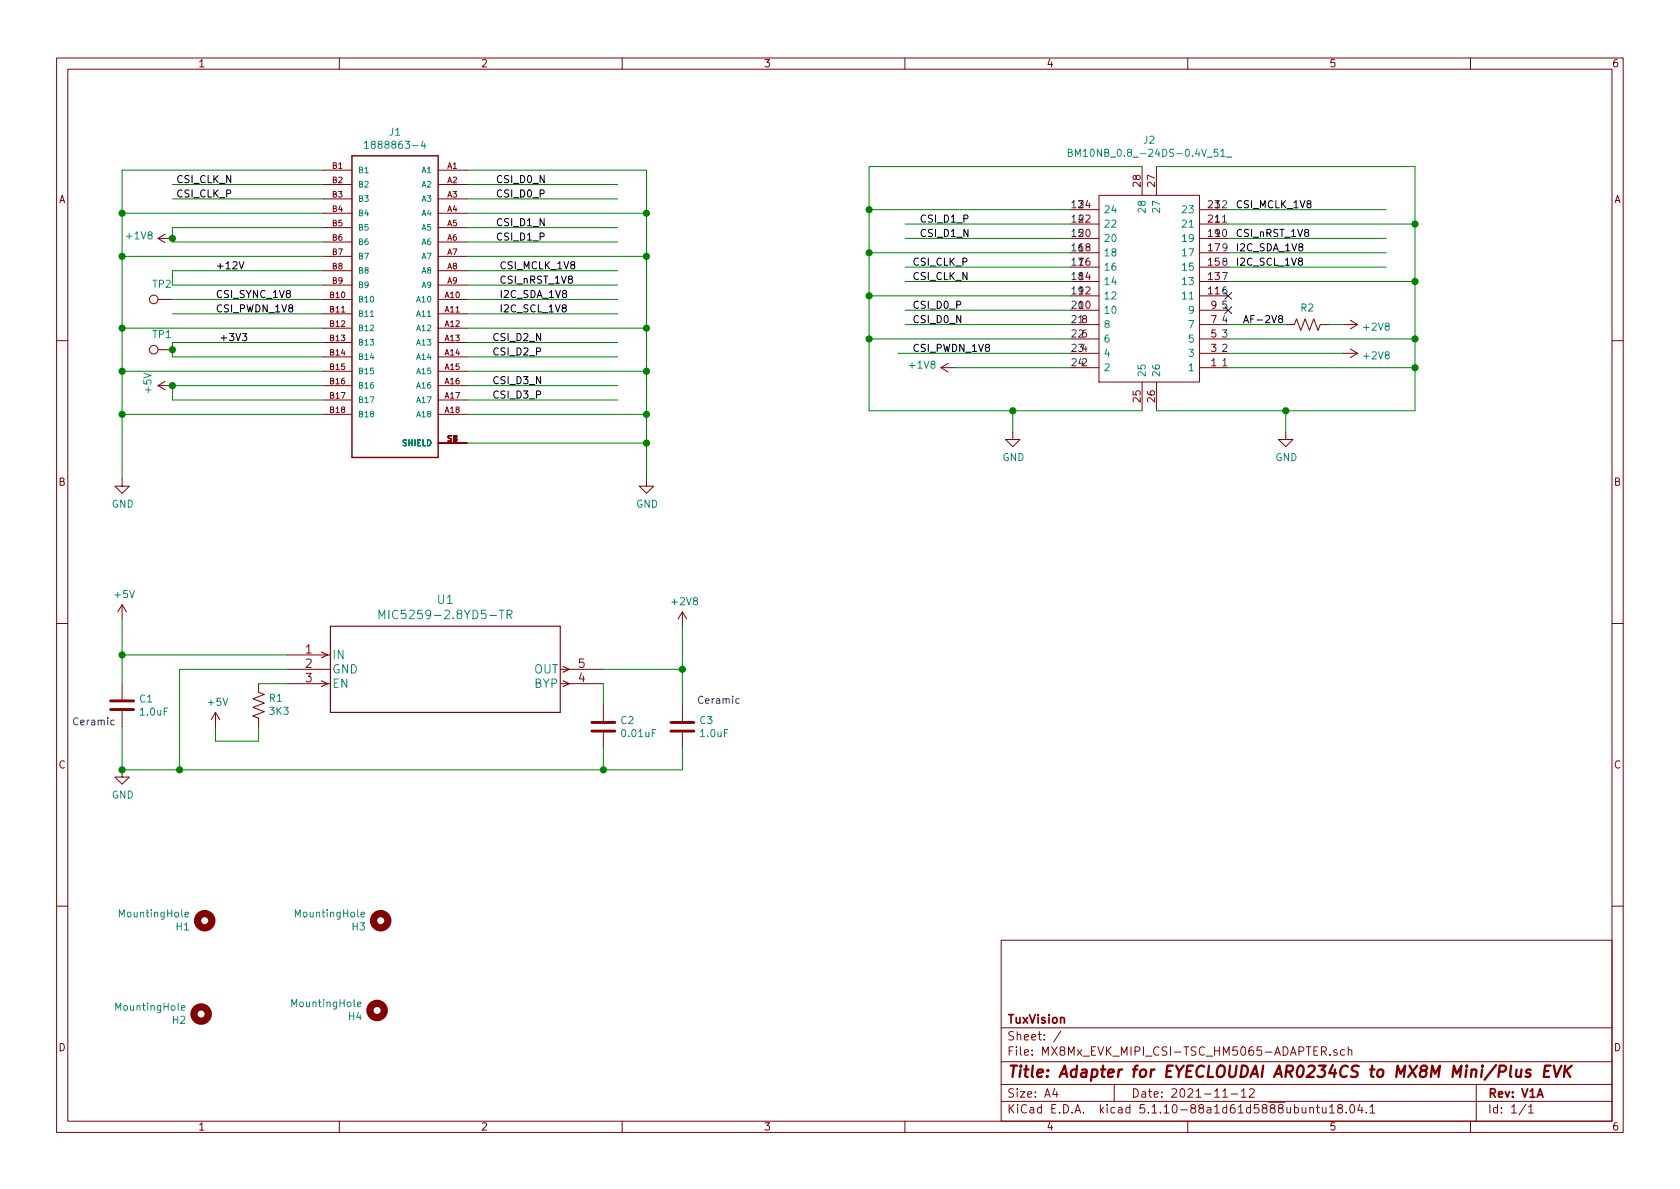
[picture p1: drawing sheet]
EESchema Schematic File Version 4
EELAYER 30 0
EELAYER END
$Descr A4 11693 8268
encoding utf-8
Sheet 1 1
Title "Adapter for EYECLOUDAI AR0234CS to MX8M Mini/Plus EVK"
Date "2021-11-12"
Rev "V1A"
Comp "TuxVision"
Comment1 ""
Comment2 ""
Comment3 ""
Comment4 ""
$EndDescr
Wire Wire Line
	2250 1275 1200 1275
Wire Wire Line
	2250 1375 1200 1375
Wire Wire Line
	2250 1675 1200 1675
Wire Wire Line
	2250 2075 1200 2075
Wire Wire Line
	2250 2175 1200 2175
Wire Wire Line
	2250 2675 1200 2675
$Comp
L power:GND #PWR0101
U 1 1
P 850 3325
F 0 "#PWR0101" H 850 3075 50  0001 C CNN
F 1 "GND" H 855 3152 50  0000 C CNN
F 2 "" H 850 3325 50  0001 C CNN
F 3 "" H 850 3325 50  0001 C CNN
	1    850  3325
	1    0    0    -1  
$EndComp
Text Label 1225 1275 0    50   ~ 0
CSI_CLK_N
Text Label 1225 1375 0    50   ~ 0
CSI_CLK_P
Text Label 1500 2175 0    50   ~ 0
CSI_PWDN_1V8
$Comp
L Mechanical:MountingHole H1
U 1 1
P 1425 6400
F 0 "H1" H 1525 6446 50  0000 L CNN
F 1 "MountingHole" H 1525 6355 50  0000 L CNN
F 2 "MountingHole:MountingHole_2.2mm_M2_Pad" H 1425 6400 50  0001 C CNN
F 3 "~" H 1425 6400 50  0001 C CNN
	1    1425 6400
	-1   0    0    1   
$EndComp
$Comp
L Mechanical:MountingHole H2
U 1 1
P 1400 7050
F 0 "H2" H 1500 7096 50  0000 L CNN
F 1 "MountingHole" H 1500 7005 50  0000 L CNN
F 2 "MountingHole:MountingHole_2.2mm_M2_Pad" H 1400 7050 50  0001 C CNN
F 3 "~" H 1400 7050 50  0001 C CNN
	1    1400 7050
	-1   0    0    1   
$EndComp
$Comp
L Mechanical:MountingHole H3
U 1 1
P 2650 6400
F 0 "H3" H 2750 6446 50  0000 L CNN
F 1 "MountingHole" H 2750 6355 50  0000 L CNN
F 2 "MountingHole:MountingHole_2.2mm_M2_Pad" H 2650 6400 50  0001 C CNN
F 3 "~" H 2650 6400 50  0001 C CNN
	1    2650 6400
	-1   0    0    1   
$EndComp
$Comp
L Mechanical:MountingHole H4
U 1 1
P 2625 7025
F 0 "H4" H 2725 7071 50  0000 L CNN
F 1 "MountingHole" H 2725 6980 50  0000 L CNN
F 2 "MountingHole:MountingHole_2.2mm_M2_Pad" H 2625 7025 50  0001 C CNN
F 3 "~" H 2625 7025 50  0001 C CNN
	1    2625 7025
	-1   0    0    1   
$EndComp
Wire Wire Line
	4300 1275 3250 1275
Wire Wire Line
	4300 1575 3250 1575
Wire Wire Line
	4300 1675 3250 1675
Wire Wire Line
	4300 1875 3250 1875
Wire Wire Line
	4300 1975 3250 1975
Wire Wire Line
	4300 2075 3250 2075
Wire Wire Line
	4300 2175 3250 2175
Wire Wire Line
	4300 2375 3250 2375
Wire Wire Line
	4300 2475 3250 2475
Wire Wire Line
	4300 2675 3250 2675
Wire Wire Line
	4300 2775 3250 2775
Wire Wire Line
	2250 2775 1200 2775
$Comp
L power:+5V #PWR0108
U 1 1
P 1200 2675
F 0 "#PWR0108" H 1200 2525 50  0001 C CNN
F 1 "+5V" H 1215 2848 50  0000 C CNN
F 2 "" H 1200 2675 50  0001 C CNN
F 3 "" H 1200 2675 50  0001 C CNN
	1    1200 2675
	0    -1   -1   0   
$EndComp
Wire Wire Line
	1200 2675 1200 2775
Wire Wire Line
	2250 1575 1200 1575
Wire Wire Line
	1200 1675 1200 1650
Connection ~ 1200 2675
Wire Wire Line
	850  1175 2250 1175
Wire Wire Line
	850  1775 2250 1775
Connection ~ 850  1775
Wire Wire Line
	850  2575 2250 2575
Connection ~ 850  2575
Wire Wire Line
	850  2575 850  2875
Connection ~ 850  2875
Wire Wire Line
	850  2875 850  3325
Wire Wire Line
	3250 1175 4500 1175
Wire Wire Line
	4500 1175 4500 1475
Wire Wire Line
	3250 1475 4500 1475
Connection ~ 4500 1475
Wire Wire Line
	4500 1475 4500 1775
Wire Wire Line
	3250 1775 4500 1775
Wire Wire Line
	3250 2275 4500 2275
Wire Wire Line
	4500 2275 4500 2575
Wire Wire Line
	3250 2575 4500 2575
Connection ~ 4500 2575
Wire Wire Line
	4500 2575 4500 2875
Wire Wire Line
	3250 2875 4500 2875
Connection ~ 4500 2875
Text Label 3450 1275 0    50   ~ 0
CSI_D0_N
Text Label 3450 1575 0    50   ~ 0
CSI_D1_N
Text Label 3450 1675 0    50   ~ 0
CSI_D1_P
Text Label 3425 2375 0    50   ~ 0
CSI_D2_N
Text Label 3425 2475 0    50   ~ 0
CSI_D2_P
Text Label 3425 2675 0    50   ~ 0
CSI_D3_N
Text Label 3425 2775 0    50   ~ 0
CSI_D3_P
Text Label 3475 1875 0    50   ~ 0
CSI_MCLK_1V8
Text Label 3475 1975 0    50   ~ 0
CSI_nRST_1V8
Text Label 3475 2075 0    50   ~ 0
I2C_SDA_1V8
Text Label 3475 2175 0    50   ~ 0
I2C_SCL_1V8
$Comp
L 1888863-4:1888863-4 J1
U 1 1
P 2750 2175
F 0 "J1" H 2750 3442 50  0000 C CNN
F 1 "1888863-4" H 2750 3351 50  0000 C CNN
F 2 "footprints:TE_1888863-4" H 2750 2175 50  0001 L BNN
F 3 "1888863-4" H 2750 2175 50  0001 L BNN
F 4 "Compliant" H 2750 2175 50  0001 L BNN "Field4"
	1    2750 2175
	-1   0    0    -1  
$EndComp
Wire Wire Line
	3250 3075 4500 3075
Wire Wire Line
	4500 2875 4500 3075
Text Label 3450 1375 0    50   ~ 0
CSI_D0_P
Wire Wire Line
	4300 1375 3250 1375
$Comp
L Connector:TestPoint TP2
U 1 1
P 1200 2075
F 0 "TP2" V 1303 2147 50  0000 C CNN
F 1 "TestPoint" V 1304 2147 50  0001 C CNN
F 2 "TestPoint:TestPoint_Pad_D1.0mm" H 1400 2075 50  0001 C CNN
F 3 "~" H 1400 2075 50  0001 C CNN
	1    1200 2075
	0    -1   -1   0   
$EndComp
Connection ~ 4500 3075
Wire Wire Line
	4500 3075 4500 3325
$Comp
L power:GND #PWR0111
U 1 1
P 4500 3325
F 0 "#PWR0111" H 4500 3075 50  0001 C CNN
F 1 "GND" H 4505 3152 50  0000 C CNN
F 2 "" H 4500 3325 50  0001 C CNN
F 3 "" H 4500 3325 50  0001 C CNN
	1    4500 3325
	1    0    0    -1  
$EndComp
Wire Wire Line
	850  2875 2250 2875
Wire Wire Line
	850  2275 850  2575
Wire Wire Line
	850  1775 850  2275
Connection ~ 850  2275
Wire Wire Line
	850  2275 2250 2275
Wire Wire Line
	850  1475 850  1775
Wire Wire Line
	850  1175 850  1475
Connection ~ 850  1475
Wire Wire Line
	850  1475 2250 1475
Wire Wire Line
	2250 1875 1200 1875
Wire Wire Line
	1200 1875 1200 1975
Wire Wire Line
	1200 1975 2250 1975
Text Label 1500 2075 0    50   ~ 0
CSI_SYNC_1V8
Wire Wire Line
	2250 2375 1200 2375
Wire Wire Line
	1200 2475 2250 2475
Text Label 1525 2375 0    50   ~ 0
+3V3
Text Label 1500 1875 0    50   ~ 0
+12V
Connection ~ 4500 2275
Connection ~ 4500 1775
Wire Wire Line
	4500 1775 4500 2275
$Comp
L BM10NB_0.8_-24DS-0.4V_51_:BM10NB_0.8_-24DS-0.4V_51_ J2
U 1 1
P 7950 2850
F 0 "J2" V 9831 2800 50  0000 C CNN
F 1 "BM10NB_0.8_-24DS-0.4V_51_" V 9740 2800 50  0000 C CNN
F 2 "footprints:BM10NB0824DS04V51" H 9500 3150 50  0001 L CNN
F 3 "https://datasheet.datasheetarchive.com/originals/distributors/Datasheets-DGA17/1060418.pdf" H 9500 3050 50  0001 L CNN
F 4 "Board to Board & Mezzanine Connectors 0.4MM FPC TO BOARD 24P RECP 0.8 HGHT" H 9500 2950 50  0001 L CNN "Description"
F 5 "0" H 9500 2850 50  0001 L CNN "Height"
F 6 "Hirose" H 9500 2750 50  0001 L CNN "Manufacturer_Name"
F 7 "BM10NB(0.8)-24DS-0.4V(51)" H 9500 2650 50  0001 L CNN "Manufacturer_Part_Number"
F 8 "798-BM10NB0824DS4V51" H 9500 2550 50  0001 L CNN "Mouser Part Number"
F 9 "https://www.mouser.com/Search/Refine.aspx?Keyword=798-BM10NB0824DS4V51" H 9500 2450 50  0001 L CNN "Mouser Price/Stock"
F 10 "BM10NB(0.8)-24DS-0.4V(51)" H 9500 2350 50  0001 L CNN "Arrow Part Number"
F 11 "https://www.arrow.com/en/products/bm10nb-0.8-24ds-0.4v-51/hirose-electric" H 9500 2250 50  0001 L CNN "Arrow Price/Stock"
	1    7950 2850
	0    -1   -1   0   
$EndComp
Text Label 6350 2450 0    50   ~ 0
CSI_PWDN_1V8
Text Label 6350 2150 0    50   ~ 0
CSI_D0_P
Text Label 6400 1550 0    50   ~ 0
CSI_D1_P
Text Label 8600 1450 0    50   ~ 0
CSI_MCLK_1V8
Text Label 8600 1650 0    50   ~ 0
CSI_nRST_1V8
Text Label 8600 1750 0    50   ~ 0
I2C_SDA_1V8
Text Label 8600 1850 0    50   ~ 0
I2C_SCL_1V8
$Comp
L power:+2V8 #PWR0102
U 1 1
P 9350 2450
F 0 "#PWR0102" H 9350 2300 50  0001 C CNN
F 1 "+2V8" V 9365 2578 50  0000 L CNN
F 2 "" H 9350 2450 50  0001 C CNN
F 3 "" H 9350 2450 50  0001 C CNN
	1    9350 2450
	0    1    1    0   
$EndComp
$Comp
L power:+1V8 #PWR0103
U 1 1
P 6650 2550
F 0 "#PWR0103" H 6650 2400 50  0001 C CNN
F 1 "+1V8" V 6665 2678 50  0000 L CNN
F 2 "" H 6650 2550 50  0001 C CNN
F 3 "" H 6650 2550 50  0001 C CNN
	1    6650 2550
	0    -1   -1   0   
$EndComp
Wire Wire Line
	6650 2550 7450 2550
$Comp
L power:+1V8 #PWR0104
U 1 1
P 1200 1650
F 0 "#PWR0104" H 1200 1500 50  0001 C CNN
F 1 "+1V8" V 1215 1778 50  0000 L CNN
F 2 "" H 1200 1650 50  0001 C CNN
F 3 "" H 1200 1650 50  0001 C CNN
	1    1200 1650
	0    -1   -1   0   
$EndComp
Connection ~ 1200 1650
Wire Wire Line
	1200 1650 1200 1575
Text Label 6350 1950 0    50   ~ 0
CSI_CLK_N
Text Label 6350 1850 0    50   ~ 0
CSI_CLK_P
Wire Wire Line
	6250 2450 7450 2450
Wire Wire Line
	8050 2850 8950 2850
Wire Wire Line
	8050 1150 9850 1150
Wire Wire Line
	8550 2350 9850 2350
Wire Wire Line
	8550 1950 9850 1950
Wire Wire Line
	8550 1550 9850 1550
Wire Wire Line
	8550 1450 9650 1450
Wire Wire Line
	8550 1650 9650 1650
Wire Wire Line
	8550 1850 9650 1850
$Comp
L power:GND #PWR0105
U 1 1
P 7050 3000
F 0 "#PWR0105" H 7050 2750 50  0001 C CNN
F 1 "GND" H 7055 2827 50  0000 C CNN
F 2 "" H 7050 3000 50  0001 C CNN
F 3 "" H 7050 3000 50  0001 C CNN
	1    7050 3000
	1    0    0    -1  
$EndComp
$Comp
L power:GND #PWR0106
U 1 1
P 8950 3000
F 0 "#PWR0106" H 8950 2750 50  0001 C CNN
F 1 "GND" H 8955 2827 50  0000 C CNN
F 2 "" H 8950 3000 50  0001 C CNN
F 3 "" H 8950 3000 50  0001 C CNN
	1    8950 3000
	1    0    0    -1  
$EndComp
Wire Wire Line
	8950 3000 8950 2850
Connection ~ 8950 2850
Wire Wire Line
	8950 2850 9850 2850
Wire Wire Line
	7050 3000 7050 2850
Connection ~ 7050 2850
Wire Wire Line
	7050 2850 7950 2850
$Comp
L MIC5259-x.xBD5:MIC5259-2.8YD5-TR U1
U 1 1
P 2000 4550
F 0 "U1" H 3100 4938 60  0000 C CNN
F 1 "MIC5259-2.8YD5-TR" H 3100 4832 60  0000 C CNN
F 2 "footprints:MIC5259-2.8YD5-TR" H 3100 4790 60  0001 C CNN
F 3 "" H 2000 4550 60  0000 C CNN
	1    2000 4550
	1    0    0    -1  
$EndComp
$Comp
L Device:C C1
U 1 1
P 850 4900
F 0 "C1" H 965 4946 50  0000 L CNN
F 1 "1.0uF" H 965 4855 50  0000 L CNN
F 2 "Capacitor_SMD:C_0603_1608Metric_Pad1.08x0.95mm_HandSolder" H 888 4750 50  0001 C CNN
F 3 "~" H 850 4900 50  0001 C CNN
	1    850  4900
	1    0    0    -1  
$EndComp
$Comp
L Device:C C3
U 1 1
P 4750 5050
F 0 "C3" H 4865 5096 50  0000 L CNN
F 1 "1.0uF" H 4865 5005 50  0000 L CNN
F 2 "Capacitor_SMD:C_0603_1608Metric_Pad1.08x0.95mm_HandSolder" H 4788 4900 50  0001 C CNN
F 3 "~" H 4750 5050 50  0001 C CNN
	1    4750 5050
	1    0    0    -1  
$EndComp
$Comp
L Device:C C2
U 1 1
P 4200 5050
F 0 "C2" H 4315 5096 50  0000 L CNN
F 1 "0.01uF" H 4315 5005 50  0000 L CNN
F 2 "Capacitor_SMD:C_0603_1608Metric_Pad1.08x0.95mm_HandSolder" H 4238 4900 50  0001 C CNN
F 3 "~" H 4200 5050 50  0001 C CNN
	1    4200 5050
	1    0    0    -1  
$EndComp
$Comp
L power:+5V #PWR0107
U 1 1
P 850 4300
F 0 "#PWR0107" H 850 4150 50  0001 C CNN
F 1 "+5V" H 865 4473 50  0000 C CNN
F 2 "" H 850 4300 50  0001 C CNN
F 3 "" H 850 4300 50  0001 C CNN
	1    850  4300
	1    0    0    -1  
$EndComp
Wire Wire Line
	2000 4550 850  4550
Wire Wire Line
	850  4550 850  4300
$Comp
L power:GND #PWR0109
U 1 1
P 850 5350
F 0 "#PWR0109" H 850 5100 50  0001 C CNN
F 1 "GND" H 855 5177 50  0000 C CNN
F 2 "" H 850 5350 50  0001 C CNN
F 3 "" H 850 5350 50  0001 C CNN
	1    850  5350
	1    0    0    -1  
$EndComp
Wire Wire Line
	2000 4650 1250 4650
Wire Wire Line
	1250 4650 1250 5350
Wire Wire Line
	1250 5350 850  5350
Wire Wire Line
	850  4550 850  4750
Connection ~ 850  4550
Wire Wire Line
	850  5050 850  5350
Connection ~ 850  5350
Wire Wire Line
	1250 5350 4200 5350
Wire Wire Line
	4750 5350 4750 5200
Connection ~ 1250 5350
Wire Wire Line
	4200 4650 4750 4650
Wire Wire Line
	4750 4650 4750 4900
Wire Wire Line
	4200 5200 4200 5350
Connection ~ 4200 5350
Wire Wire Line
	4200 5350 4750 5350
Wire Wire Line
	4200 4900 4200 4750
Text Notes 500  5050 0    50   ~ 0
Ceramic
Text Notes 4850 4900 0    50   ~ 0
Ceramic
$Comp
L Device:R_US R1
U 1 1
P 1800 4900
F 0 "R1" H 1732 4854 50  0000 R CNN
F 1 "3K3" H 1732 4945 50  0000 R CNN
F 2 "Resistor_SMD:R_0603_1608Metric_Pad0.98x0.95mm_HandSolder" V 1840 4890 50  0001 C CNN
F 3 "~" H 1800 4900 50  0001 C CNN
	1    1800 4900
	-1   0    0    1   
$EndComp
Wire Wire Line
	1800 4750 2000 4750
$Comp
L power:+5V #PWR0110
U 1 1
P 1500 5050
F 0 "#PWR0110" H 1500 4900 50  0001 C CNN
F 1 "+5V" H 1515 5223 50  0000 C CNN
F 2 "" H 1500 5050 50  0001 C CNN
F 3 "" H 1500 5050 50  0001 C CNN
	1    1500 5050
	1    0    0    -1  
$EndComp
Wire Wire Line
	1800 5050 1800 5150
Wire Wire Line
	1800 5150 1500 5150
Wire Wire Line
	1500 5150 1500 5050
$Comp
L power:+2V8 #PWR0112
U 1 1
P 4750 4350
F 0 "#PWR0112" H 4750 4200 50  0001 C CNN
F 1 "+2V8" H 4765 4523 50  0000 C CNN
F 2 "" H 4750 4350 50  0001 C CNN
F 3 "" H 4750 4350 50  0001 C CNN
	1    4750 4350
	1    0    0    -1  
$EndComp
Wire Wire Line
	4750 4350 4750 4650
Connection ~ 4750 4650
$Comp
L Device:R_US R2
U 1 1
P 9100 2250
F 0 "R2" V 9213 2250 50  0000 C CNN
F 1 "0" V 9214 2250 50  0001 C CNN
F 2 "Resistor_SMD:R_0805_2012Metric_Pad1.20x1.40mm_HandSolder" V 9140 2240 50  0001 C CNN
F 3 "~" H 9100 2250 50  0001 C CNN
	1    9100 2250
	0    -1   -1   0   
$EndComp
Wire Wire Line
	9850 1150 9850 1550
Text Notes 8500 2550 0    50   ~ 0
1
Text Notes 8500 2450 0    50   ~ 0
2
Text Notes 8500 2350 0    50   ~ 0
3
Text Notes 8500 2250 0    50   ~ 0
4
Text Notes 8500 2150 0    50   ~ 0
5
Text Notes 8500 2050 0    50   ~ 0
6
Text Notes 8500 1950 0    50   ~ 0
7
Text Notes 8500 1850 0    50   ~ 0
8
Text Notes 8500 1750 0    50   ~ 0
9
Text Notes 8450 1650 0    50   ~ 0
10
Text Notes 8450 1550 0    50   ~ 0
11
Text Notes 8450 1450 0    50   ~ 0
12
Text Notes 7450 1450 0    50   ~ 0
13
Text Notes 7450 1550 0    50   ~ 0
14
Text Notes 7450 1650 0    50   ~ 0
15
Text Notes 7450 1750 0    50   ~ 0
16
Text Notes 7450 1850 0    50   ~ 0
17
Text Notes 7450 1950 0    50   ~ 0
18
Text Notes 7450 2050 0    50   ~ 0
19
Text Notes 7450 2150 0    50   ~ 0
20
Text Notes 7450 2250 0    50   ~ 0
21
Text Notes 7450 2350 0    50   ~ 0
22
Text Notes 7450 2450 0    50   ~ 0
23
Text Notes 7450 2550 0    50   ~ 0
24
Connection ~ 9850 2550
Wire Wire Line
	9850 2550 9850 2850
Wire Wire Line
	8550 2550 9850 2550
Wire Wire Line
	8550 2450 9350 2450
Connection ~ 9850 2350
Wire Wire Line
	9850 2350 9850 2550
$Comp
L power:+2V8 #PWR0113
U 1 1
P 9350 2250
F 0 "#PWR0113" H 9350 2100 50  0001 C CNN
F 1 "+2V8" V 9365 2378 50  0000 L CNN
F 2 "" H 9350 2250 50  0001 C CNN
F 3 "" H 9350 2250 50  0001 C CNN
	1    9350 2250
	0    1    1    0   
$EndComp
NoConn ~ 8550 2150
NoConn ~ 8550 2050
Connection ~ 9850 1950
Wire Wire Line
	9850 1950 9850 2350
Wire Wire Line
	8550 1750 9650 1750
Connection ~ 9850 1550
Wire Wire Line
	9850 1550 9850 1950
Text Label 6400 1650 0    50   ~ 0
CSI_D1_N
Wire Wire Line
	6050 1150 6050 1450
Wire Wire Line
	6050 1150 7950 1150
Wire Wire Line
	6050 2850 7050 2850
Wire Wire Line
	6050 1450 7450 1450
Connection ~ 6050 1450
Wire Wire Line
	6050 1450 6050 1750
Wire Wire Line
	6050 1750 7450 1750
Connection ~ 6050 1750
Wire Wire Line
	6050 1750 6050 2050
Wire Wire Line
	7450 1850 6300 1850
Wire Wire Line
	6300 1650 7450 1650
Wire Wire Line
	6300 1550 7450 1550
Wire Wire Line
	6300 1950 7450 1950
Wire Wire Line
	6050 2050 7450 2050
Connection ~ 6050 2050
Wire Wire Line
	6050 2050 6050 2350
Wire Wire Line
	6300 2150 7450 2150
Text Label 6350 2250 0    50   ~ 0
CSI_D0_N
Wire Wire Line
	7450 2250 6300 2250
Wire Wire Line
	7450 2350 6050 2350
Connection ~ 6050 2350
Wire Wire Line
	6050 2350 6050 2850
Text Label 8650 2250 0    50   ~ 0
AF-2V8
Wire Wire Line
	8550 2250 8950 2250
Wire Wire Line
	9250 2250 9350 2250
$Comp
L Connector:TestPoint TP1
U 1 1
P 1200 2425
F 0 "TP1" V 1303 2497 50  0000 C CNN
F 1 "TestPoint" V 1304 2497 50  0001 C CNN
F 2 "TestPoint:TestPoint_Pad_D1.0mm" H 1400 2425 50  0001 C CNN
F 3 "~" H 1400 2425 50  0001 C CNN
	1    1200 2425
	0    -1   -1   0   
$EndComp
Wire Wire Line
	1200 2375 1200 2425
Connection ~ 1200 2425
Wire Wire Line
	1200 2425 1200 2475
$EndSCHEMATC
